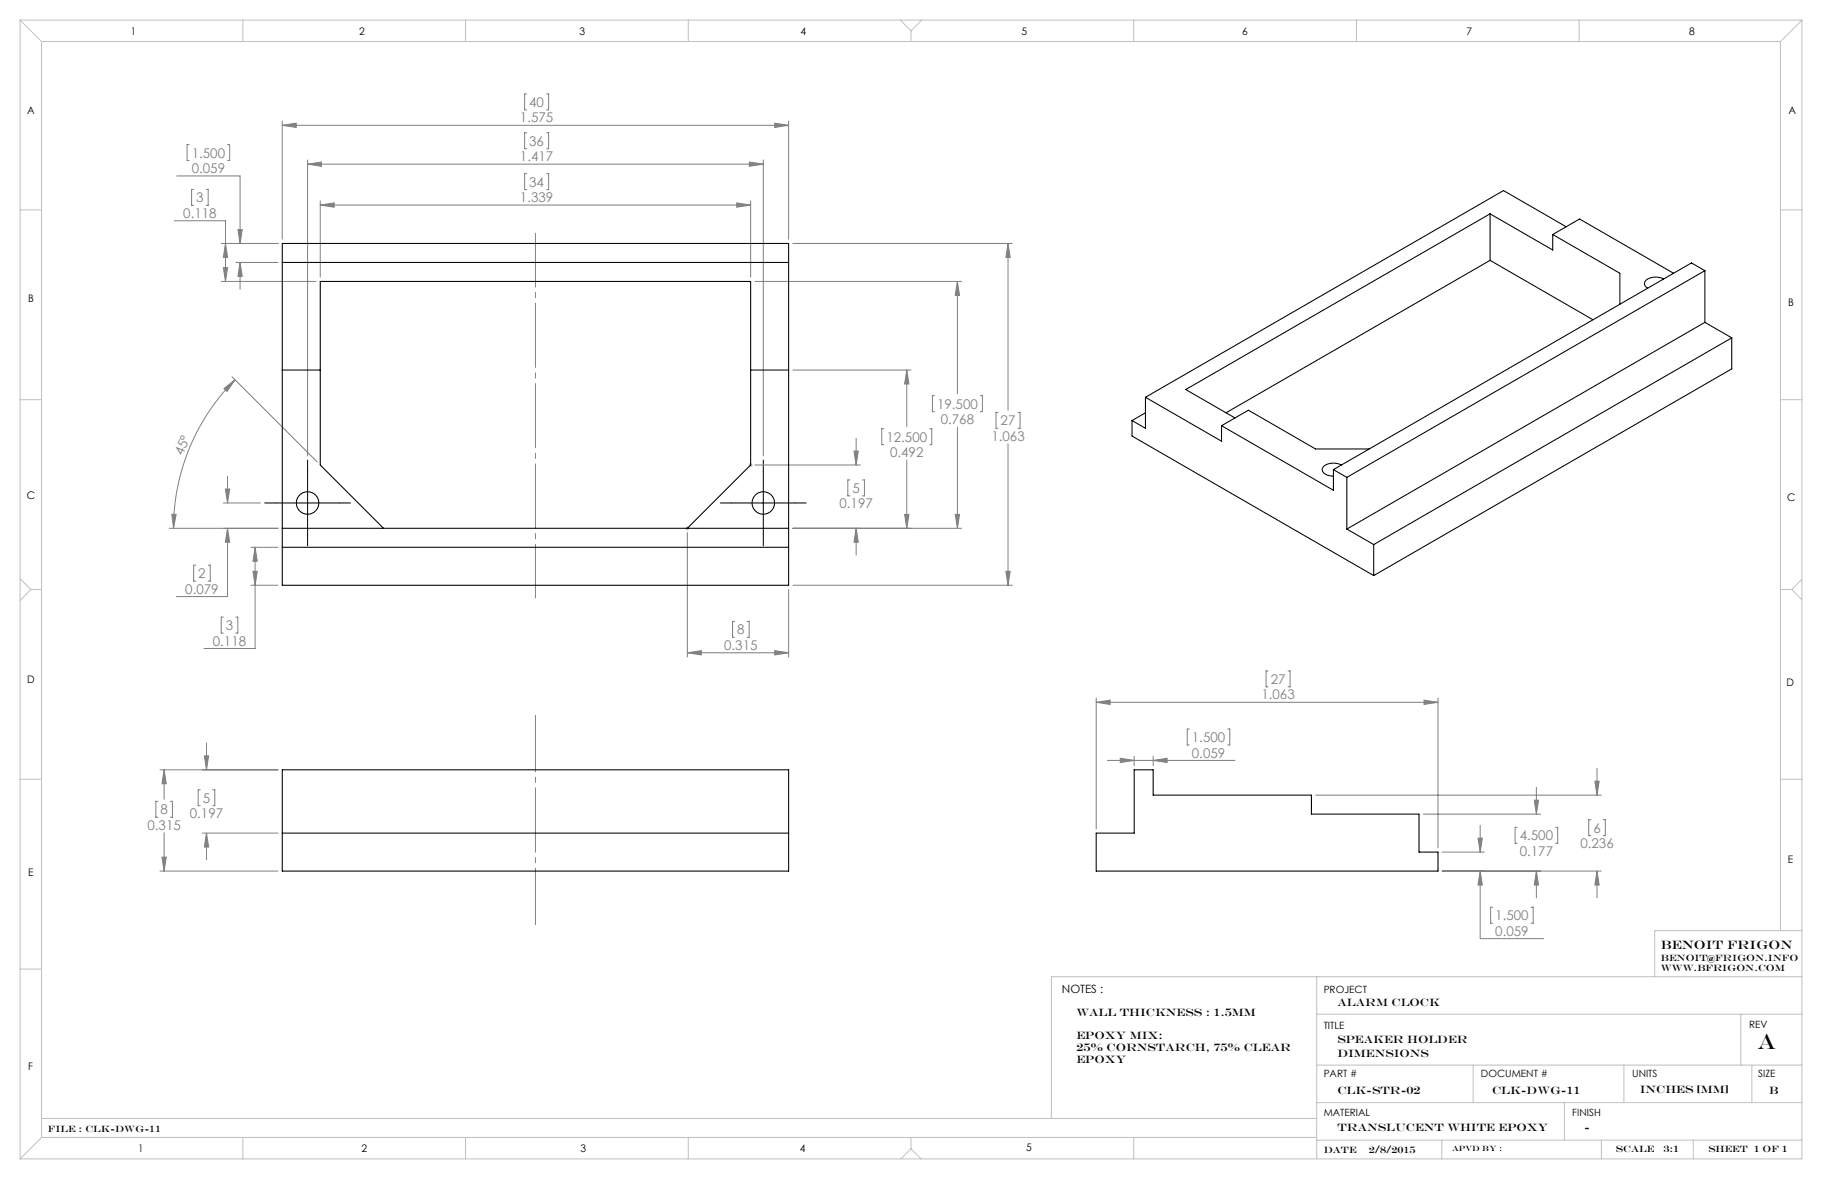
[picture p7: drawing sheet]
<svg xmlns="http://www.w3.org/2000/svg" width="432mm" height="279mm" viewBox="0 0 432 279" stroke-linecap="round" stroke-linejoin="round" font-family="sans-serif">
<g fill="none" stroke="#808080" stroke-width=".24">
<path d="M44.8 34.3h-.5v3.7h.5M53.9 34.3h.5v3.7h-.5M66.9 29.7l3.3-.5v1zM66.9 28.7v28M66.9 29.7h120M72.9 38.9l3.3-.5v1zM72.9 37.9v70.1M72.9 38.9h108M124.8 22.3h-.5v3.7h.5M124.8 31.5h-.5v3.7h.5M129.5 22.3h.5v3.7h-.5M129.5 31.5h.5v3.7h-.5"/>
<path d="M177.6 38.4l3.3 .5-3.3 .5zM180.9 37.9v70.1M183.6 29.2l3.3 .5-3.3 .5zM186.9 28.7v28M41.3 52.3h12.1v14.4M41.9 41.7h15v16M45.9 44.9h-.5v3.8h.5M48.9 44.9h.4v3.8h-.4M52.4 57.7h13.5M53.4 57.7l.5 3.3h-1zM56.4 54.4h1l-.5 3.3zM75.9 48.6l3.3-.5v1z"/>
<path d="M75.9 47.6v18.1M75.9 48.6h102M124.8 41.2h-.5v3.7h.5M129.5 41.2h.5v3.7h-.5M174.6 48.1l3.3 .5-3.3 .5zM177.9 47.6v18.1M187.9 57.7h52M238.9 57.7v39.5M238.9 57.7l.5 3.3h-1zM52.4 66.7h22.5M52.9 63.4h1l-.5 3.3zM55.9 62.2h10"/>
<path d="M56.9 62.2l.5 3.3h-1zM56.9 62.2v6.3M178.9 66.7h49M226.9 66.7l.5 3.3h-1zM226.9 66.7v26.6M53.1 92.1l2.6-2.1-1.9 2.8zM55 89.3l20.2 20.2M55.7 90a49.8 49.8 0 0 0-14.6 35.2M187.9 87.7h28M214.9 87.7l.5 3.3h-1zM214.9 87.7v13.4M221.5 93.8h-.5v3.8h.5"/>
<path d="M232.3 93.8h.5v3.8h-.5M236.5 97.7h-.4v3.8h.4M241.3 97.7h.4v3.8h-.4M52.9 119.2h8.8M53.4 115.9h1l-.5 3.3zM53.9 112.8v6.4M178.9 110.2h25M201.4 113.7h-.5v3.8h.5M202.4 106.9h1l-.5 3.3zM202.9 103.8v6.4M204.4 113.7h.5v3.8h-.5M209.5 101.6h-.5v3.8h.5"/>
<path d="M214.9 109v16.2M220.3 101.6h.5v3.8h-.5M226.9 101.2v24M238.9 105.2v33.5M40.1 125.2h25.8M40.7 121.9h1l-.6 3.3zM46.4 133.9h-.5v3.8h.5M49.3 133.9h.5v3.8h-.5M53.9 125.2v16.2h-12.1M53.9 125.2l.5 3.3h-1zM59.5 138.7h6.4M59.5 129.7h6.4"/>
<path d="M60 135.4h1l-.5 3.3zM60.5 129.7l.5 3.3h-1zM60.5 129.7v24h-12.2M162.9 126.2v29.5M186.9 139.7v16M187.9 125.2h40M187.9 138.7h52M202.9 125.2v6.3M202.9 125.2l.5 3.3h-1zM214.4 121.9h1l-.5 3.3zM226.4 121.9h1l-.5 3.3zM238.4 135.4h1l-.5 3.3z"/>
<path d="M52.9 146.2h-.5v3.8h.5M55.9 146.2h.5v3.8h-.5M162.9 154.7h24M162.9 154.7l3.3-.5v1zM174.1 147.3h-.5v3.7h.5M177.1 147.3h.4v3.7h-.4M183.6 154.2l3.3 .5-3.3 .5zM300.5 159h-.5v3.8h.5M305.3 159h.4v3.8h-.4M48.4 179.1h1l-.5 3.3zM48.9 176.1v6.3M259.8 166.4l3.3-.5v1z"/>
<path d="M259.8 165.4v31M259.8 166.4h81M265.5 179.7l3.3 .5-3.3 .5zM268.8 179.2v2.2M273.3 179.2v2.2M281.8 172.8h-.4v3.7h.4M291 172.8h.5v3.7h-.5M337.5 165.9l3.3 .5-3.3 .5zM340.8 165.4v35.5M37.4 189.9h-.5v3.8h.5M37.9 182.4h28M38.9 182.4v7"/>
<path d="M38.9 197.3v9.1M38.9 182.4l.5 3.3h-1zM40.4 189.9h.5v3.8h-.5M47.5 187.2h-.5v3.7h.5M47.9 197.4h18M48.9 197.4l.5 3.3h-1zM48.9 197.4v6.4M50.4 187.2h.5v3.7h-.5M262.4 180.2h30.3M273.3 180.2l3.3-.5v1zM311.8 188.4h67.7M337.3 192.9h27.8"/>
<path d="M350.3 198.6h1l-.5 3.3zM350.8 195.6v6.3M359.6 196.1h-.5v3.7h.5M363.6 189.6h1l-.5 3.3zM364.1 186.6v6.3M368.7 196.1h.5v3.7h-.5M377 194.3h-.5v3.7h.5M378 185.1h1l-.5 3.3zM378.5 182.1v6.3M380 194.3h.4v3.7h-.4M37.9 206.4h28M38.4 203.1h1l-.5 3.3z"/>
<path d="M341.8 206.4h37.7M341.8 201.9h10M350.8 206.4l.5 3.3h-1zM350.8 206.4v16h15M353.7 215h-.4v3.8h.4M362.9 215h.5v3.8h-.5M364.1 206.4l.5 3.3h-1zM364.1 206.4v6.4M378.5 206.4v6.4M378.5 206.4l.5 3.3h-1z"/>
</g>
<g fill="none" stroke="#c0c0c0" stroke-width=".24">
<path d="M4.8 4.8l5 5M4.8 4.8h422.2M4.8 4.8v269.8M9.8 9.8h412.2M9.8 9.8v259.8M57.5 4.8v5M110.3 4.8v5M163.1 4.8v5M213.4 4.8l2.5 2.5M215.9 7.3v2.5M218.4 4.8l-2.5 2.5M268.7 4.8v5"/>
<path d="M321.5 4.8v5M374.3 4.8v5M422 9.8v210.7M427 4.8l-5 5M427 4.8v269.8h-422.2M4.8 49.7h5M422 49.7h5M4.8 94.7h5M422 94.7h5M177.4 110.2h1M177.5 109.8l.8 .8M177.9 109.7v1"/>
<path d="M178.3 109.8l-.8 .8M4.8 137.1l2.5 2.6M7.3 139.7l-2.5 2.6M7.3 139.7h2.5M162.4 125.2h1M162.5 124.8l.8 .8M162.9 124.7v1M163.3 124.8l-.8 .8M422 139.7h2.6M424.6 139.7l2.4 2.4M427 137.3l-2.4 2.4M4.8 184.7h5"/>
<path d="M422 184.7h5M4.8 229.7h5M312 231.5v43.1M427 231.5h-177.8v33.6M427 220.5h-34.8v11M312 240.3h115M312 252.4h115M349.1 252.4v8.9M384.9 252.4v8.9M412.6 240.3v12.1M415.2 252.4v8.9M9.8 265.1h302.2"/>
<path d="M9.8 269.6l-5 5M9.8 269.6h302.2M57.5 269.6v5M110.3 269.6v5M163.1 269.6v5M215.9 272.2l-2.4 2.4M215.9 272.2l2.4 2.4M215.9 269.6v2.6M268.7 269.6v5M312 270.2h115M312 261.3h115M341.7 270.2v4.4"/>
<path d="M370.8 261.3v8.9M379.5 270.2v4.4M401.3 270.2v4.4"/>
</g>
<path d="M65.4 119.2h-2.7M72.9 111.7v-2.7M80.4 119.2h2.7M173.4 119.2h-2.7M180.9 111.7v-2.7M188.4 119.2h2.7M72.9 126.7v2.7M180.9 126.7v2.7" fill="none" stroke="#000" stroke-width=".24" stroke-dasharray="15.2 1.3 1.3 1.3"/>
<path d="M65.4 119.2h15M72.9 111.7v15M173.4 119.2h15M180.9 111.7v15" fill="none" stroke="#000" stroke-width=".24"/>
<path d="M126.9 169.5v49.7" fill="none" stroke="#808080" stroke-width=".24" stroke-dasharray="15.2 1.3 1.3 1.3" stroke-dashoffset="1.8"/>
<path d="M126.9 141.7v-86.4" fill="none" stroke="#808080" stroke-width=".24" stroke-dasharray="15.2 1.3 1.3 1.3" stroke-dashoffset="2.5"/>
<g fill="#808080">
<path d="M162.9 154.7l3.3-.5v1zM183.6 154.2l3.3 .5-3.3 .5zM202.4 106.9h1l-.5 3.3zM202.9 125.2l.5 3.3h-1z"/>
<path d="M48.4 179.1h1l-.5 3.3zM48.9 197.4l.5 3.3h-1zM38.4 203.1h1l-.5 3.3zM38.9 182.4l.5 3.3h-1zM183.6 29.2l3.3 .5-3.3 .5zM66.9 29.7l3.3-.5v1zM75.9 48.6l3.3-.5v1zM174.6 48.1l3.3 .5-3.3 .5zM238.9 57.7l.5 3.3h-1zM238.4 135.4h1l-.5 3.3zM56.4 54.4h1l-.5 3.3zM56.9 62.2l.5 3.3h-1zM53.4 57.7l.5 3.3h-1zM52.9 63.4h1l-.5 3.3zM226.9 66.7l.5 3.3h-1zM226.4 121.9h1l-.5 3.3zM214.4 121.9h1l-.5 3.3zM214.9 87.7l.5 3.3h-1zM72.9 38.9l3.3-.5v1zM177.6 38.4l3.3 .5-3.3 .5zM60.5 129.7l.5 3.3h-1zM60 135.4h1l-.5 3.3zM53.4 115.9h1l-.5 3.3zM53.9 125.2l.5 3.3h-1zM259.8 166.4l3.3-.5v1zM337.5 165.9l3.3 .5-3.3 .5zM363.6 189.6h1l-.5 3.3zM364.1 206.4l.5 3.3h-1zM378 185.1h1l-.5 3.3zM378.5 206.4l.5 3.3h-1zM273.3 180.2l3.3-.5v1zM265.5 179.7l3.3 .5-3.3 .5zM350.3 198.6h1l-.5 3.3zM350.8 206.4l.5 3.3h-1z"/>
<path d="M53.1 92.1l2.6-2.1-1.9 2.8zM40.7 121.9h1l-.6 3.3z"/>
</g>
<g fill="none" stroke="#000" stroke-width=".25">
<path d="M66.9 57.7h120v81h-120zM353.1 50.7l14.9 8.5v-3.6M353.1 50.7l-72.1 41.6 11.7 6.7M353.1 50.7v11M368 55.6l15.9 9.2v7.3M368 55.6l6.3-3.7 22.3 12.9M371.2 53.7l-14.9-8.5-84.8 48.9M66.9 62.2h120M353.1 61.7l-62.5 36.1M353.1 61.7l24.4 14.1M394.3 66.1a3.6 3.6 0 0 0-4.5 .8 1.15 1.15 0 0 0 .7 1.4M404 64.1l-84.8 49"/>
<path d="M404 64.1v12.3M404 76.4l-84.8 49M404 64.1l-3.1-1.8-84.9 49M404 76.4l6.4 3.7M66.9 87.7h9M177.9 87.7h9M268.3 99.7v3.6l57.3 33.1M271.5 94.1l18 10.5v-3.7M271.5 94.1v7.4l-3.2-1.8M271.5 97.8l-3.2 1.9M410.4 80.1l-84.8 49M410.4 80.1v7.3l-84.8 49"/>
<path d="M289.5 100.9l26.5 15.3v-4.9M289.5 100.9l6.4-3.7 15.9 9.2h12.7M316 111.3l3.2 1.8M317.9 110.2a3.6 3.6 0 0 0-4.5 .8 1.81 1.81 0 0 0 2.1 1.8h.5M319.2 113.1v12.3M66.9 129.7h120M66.9 125.2h120M90.9 125.2l-15-15v-43.5h102v43.5l-15 15M319.2 125.4l6.4 3.7M325.6 129.1v7.3M66.9 182.4h120v24h-120zM66.9 197.4h120"/>
<path d="M268.8 182.4h4.5v6h37.5v4.5h25.5v9h4.5v4.5h-81v-9h9z"/>
<circle cx="72.9" cy="119.2" r="2.67"/>
<circle cx="180.9" cy="119.2" r="2.67"/>
</g>
<text font-size="5.1" x="416.5" y="248.6">A</text>
<g font-size="3.2" fill="#808080">
<text x="123.2" y="29">1.575</text>
<text x="125.4" y="25.3">40</text>
<text x="125.4" y="34.6">36</text>
<text x="45.4" y="37.3">1.500</text>
<text x="45.4" y="41">0.059</text>
<text x="123.2" y="38.2">1.417</text>
<text x="46.5" y="48">3</text>
<text x="123.2" y="47.9">1.339</text>
<text x="125.4" y="44.2">34</text>
<text x="43.4" y="51.6">0.118</text>
<text x="222.1" y="96.9">19.500</text>
<text x="223" y="100.5">0.768</text>
<text x="237.1" y="100.8">27</text>
<text x="210.1" y="104.7">12.500</text>
<text x="235" y="104.5">1.063</text>
<text x="43.3" y="108.1" transform="rotate(-68 43.3 108.1)">45°</text>
<text x="210.9" y="108.3">0.492</text>
<text x="202" y="116.8">5</text>
<text x="198.9" y="120.5">0.197</text>
<text x="47" y="137">2</text>
<text x="43.9" y="140.7">0.079</text>
<text x="53.5" y="149.3">3</text>
<text x="50.4" y="153">0.118</text>
<text x="171.6" y="154">0.315</text>
<text x="174.7" y="150.3">8</text>
<text x="298.9" y="165.7">1.063</text>
<text x="301.1" y="162.1">27</text>
<text x="282.5" y="175.9">1.500</text>
<text x="282.5" y="179.5">0.059</text>
<text x="48.1" y="190.2">5</text>
<text x="34.9" y="196.6">0.315</text>
<text x="38" y="193">8</text>
<text x="45" y="193.9">0.197</text>
<text x="377.6" y="197.3">6</text>
<text x="360.2" y="199.2">4.500</text>
<text x="360.2" y="202.8">0.177</text>
<text x="374.5" y="201">0.236</text>
<text x="354.4" y="218.1">1.500</text>
<text x="354.4" y="221.7">0.059</text>
</g>
<text font-size="2.9" x="393.6" y="225">BENOIT FRIGON</text>
<text font-size="2.7" x="251.7" y="235.2">NOTES :</text>
<g font-size="2.6">
<text x="317" y="238.3">ALARM CLOCK</text>
<text x="255.1" y="240.8">WALL THICKNESS : 1.5mm</text>
<text x="255.1" y="246.3">EPOXY MIX:</text>
<text x="255.1" y="249.1">25% CORNSTARCH, 75% CLEAR</text>
<text x="255.1" y="251.9">EPOXY</text>
<text x="317" y="247.1">SPEAKER HOLDER</text>
<text x="317" y="250.4">Dimensions</text>
<text x="317" y="259.3">CLK-STR-02</text>
<text x="353.6" y="259.3">CLK-DWG-11</text>
<text x="388.6" y="259.1">INCHES [MM]</text>
<text x="419.3" y="259.2">B</text>
<text x="317" y="267.9">TRANSLUCENT WHITE EPOXY</text>
<text x="375.5" y="267.9">-</text>
</g>
<g font-size="2.5">
<text x="31" y="8.2">1</text>
<text x="85.1" y="8.2">2</text>
<text x="137.3" y="8.2">3</text>
<text x="189.7" y="8.2">4</text>
<text x="242.1" y="8.2">5</text>
<text x="294.4" y="8.2">6</text>
<text x="347.6" y="8.2">7</text>
<text x="400.3" y="8.2">8</text>
<text x="6.4" y="27">A</text>
<text x="423.8" y="27">A</text>
<text x="6.7" y="71.5">B</text>
<text x="423.8" y="72.5">B</text>
<text x="6.4" y="118.4">C</text>
<text x="423.5" y="118.6">C</text>
<text x="6.5" y="161.8">D</text>
<text x="423.4" y="162.7">D</text>
<text x="6.7" y="207.6">E</text>
<text x="423.7" y="204.6">E</text>
<text x="6.7" y="253.5">F</text>
<text x="32.7" y="273">1</text>
<text x="85.7" y="273">2</text>
<text x="137.6" y="273">3</text>
<text x="189.5" y="273">4</text>
<text x="243.2" y="272.9">5</text>
</g>
<g font-size="2.4">
<text x="313.7" y="235.2">PROJECT</text>
<text x="313.7" y="243.7">TITLE</text>
<text x="414.5" y="243.6">REV</text>
<text x="313.7" y="255.3">PART #</text>
<text x="351" y="255.3">DOCUMENT #</text>
<text x="386.8" y="255.3">UNITS</text>
<text x="416.7" y="255.3">SIZE</text>
<text x="313.7" y="264.6">MATERIAL</text>
<text x="372.6" y="264.6">FINISH</text>
</g>
<g font-size="2.2">
<text x="393.6" y="227.7">benoit@frigon.info</text>
<text x="393.6" y="230.2">www.bfrigon.com</text>
<text x="11.4" y="268.3">File : clk-dwg-11</text>
<text x="313.7" y="273.2">DATE</text>
<text x="324.4" y="273.2">2/8/2015</text>
<text x="383" y="273">SCALE</text>
<text x="394.2" y="273">3:1</text>
<text x="404.9" y="273">SHEET 1 OF 1</text>
</g>
<text font-size="1.8" x="344.1" y="272.8">APVD BY :</text>
</svg>
